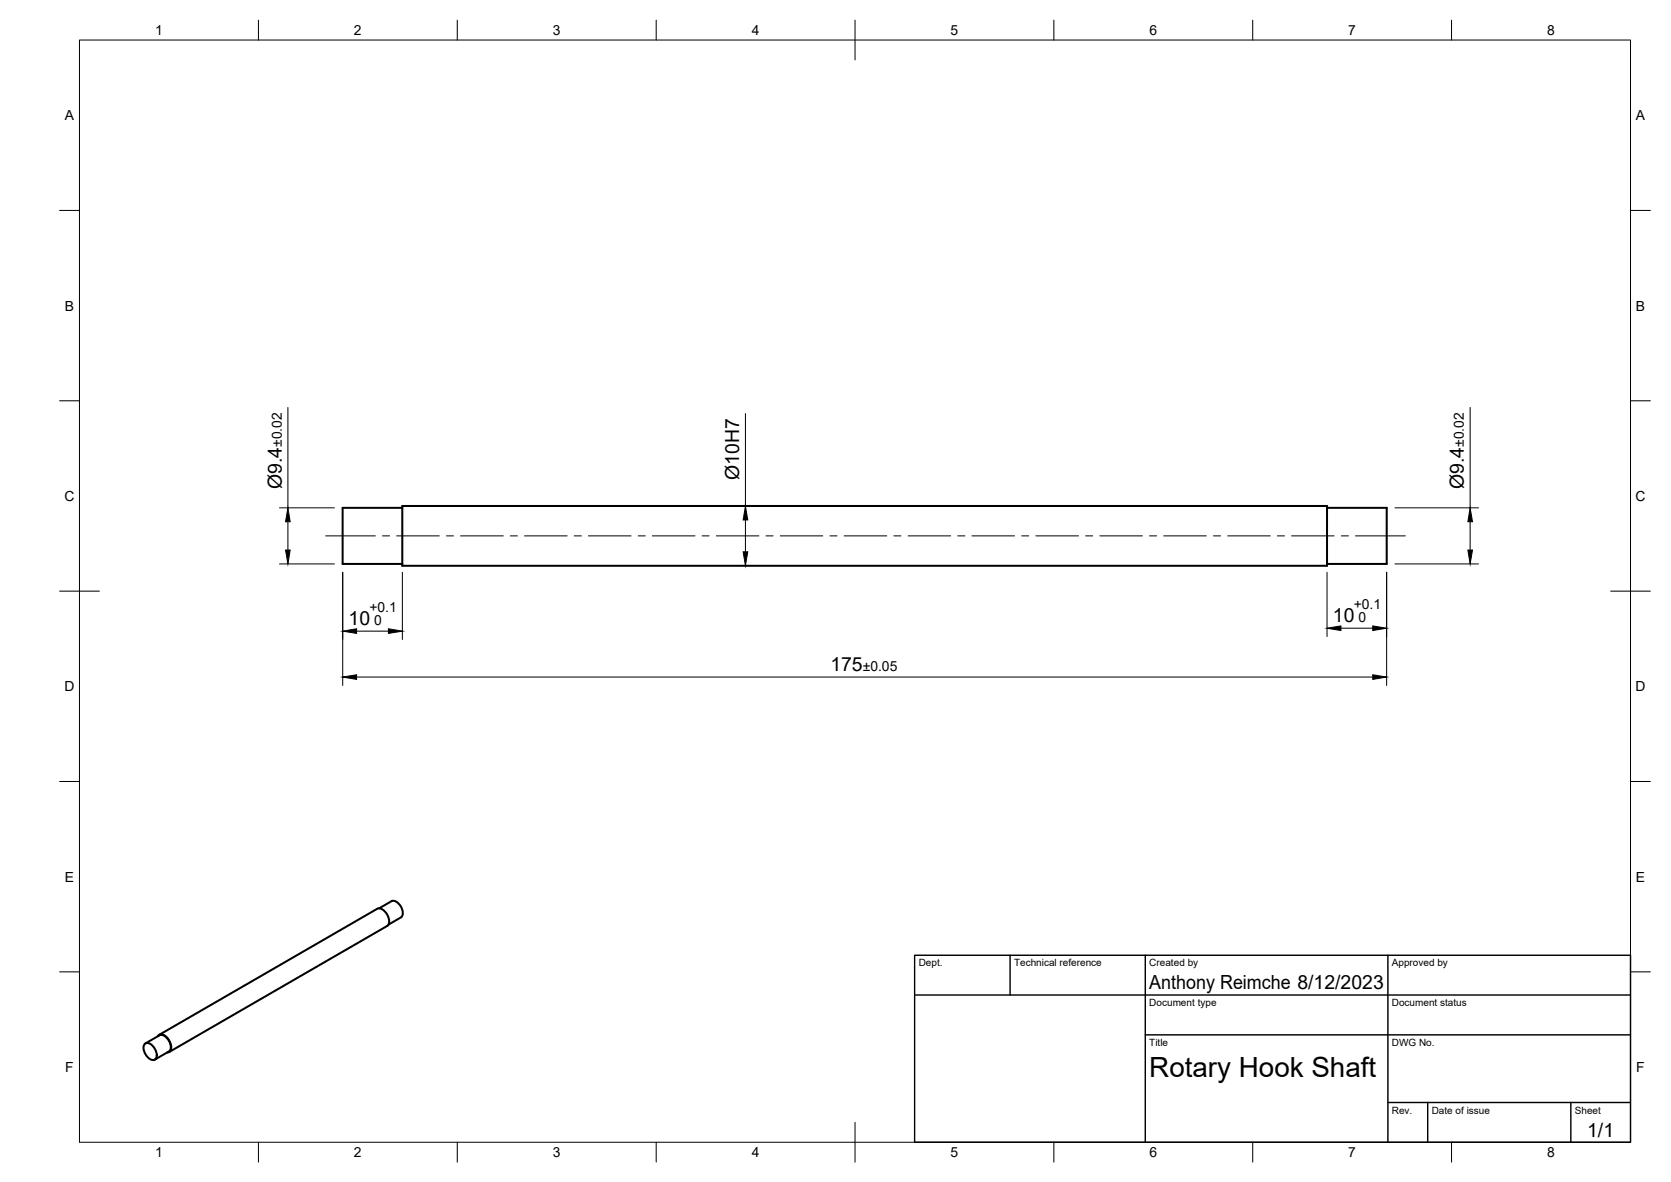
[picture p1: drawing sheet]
<svg xmlns="http://www.w3.org/2000/svg" width="420mm" height="297mm" viewBox="0 0 420 297" stroke-linecap="round" stroke-linejoin="round" font-family="sans-serif">
<!-- layer: Visible -->
<path d="M101.2 127.6h-15.1v14.1h15.1M101.2 127.2h232.5v15h-232.5zM333.7 127.6h15v14.1h-15M95.3 228.3l3.1-1.8a2.63 2.63 0 0 1 2.8 2.5 1.45 1.45 0 0 1-.4 1.6M97.3 232.7l-54.8 31.7M97.3 232.7a2.21 2.21 0 0 0 0-2.9 2.21 2.21 0 0 0-2.5-1.4l-54.8 31.7M100.8 230.6l-3.1 1.8M36.3 262.4a1.48 1.48 0 0 1 2.3 .7l.3 .5a2.08 2.08 0 0 1 0 2.7 2.27 2.27 0 0 1-2.6-1.9 2.16 2.16 0 0 1 0-2zM36.6 262.2l3.5-2a2.63 2.63 0 0 1 2.8 2.5 1.45 1.45 0 0 1-.4 1.6M39.7 260.4a1.35 1.35 0 0 1 2.2 .3 3.1 3.1 0 0 1 .8 3.5l-.7 .3M42.4 264.3l-3.5 2" fill="none" stroke="#000" stroke-width=".51"/>
<!-- layer: BORDER -->
<g fill="none" stroke="#000" stroke-width=".25">
<path d="M20 10.1h390v276.9h-390zM65 5.1v5M115 5.1v5M165 5.1v5M215 5.1v10M265 5.1v5M315 5.1v5M365 5.1v5M15 52.9h5M410 52.9h5M15 100.7h5M410 100.7h5"/>
<path d="M15 148.6h10M405 148.6h10M15 196.4h5M410 196.4h5M15 244.2h5M410 244.2h5M65 287v5M115 287v5M165 287v5M215 282.1v9.9M265 287v5M315 287v5"/>
<path d="M365 287v5"/>
</g>
<!-- layer: TITLEBLOCK -->
<path d="M230 240.1h180v46.9h-180zM230 250h180M254 240.1v9.9M288 240.1v46.9M349 240.1v46.9M288 260.1h122M349 277.1h61M359 277.1v9.9M395 277.1v9.9" fill="none" stroke="#000" stroke-width=".36"/>
<!-- layer: Smart Centers -->
<g fill="none" stroke="#000" stroke-width=".25">
<path d="M81.9 134.7h12.5M96.2 134.7h1.8M99.7 134.7h10.7M112.2 134.7h1.8M115.8 134.7h10.7M128.3 134.7h1.8M131.9 134.7h10.7M144.4 134.7h1.8M148 134.7h10.7M160.5 134.7h1.7M164 134.7h10.8M176.5 134.7h1.8"/>
<path d="M180.1 134.7h10.7M192.6 134.7h1.8M196.2 134.7h10.7M208.7 134.7h1.8M212.2 134.7h10.8M224.7 134.7h1.8M228.3 134.7h10.7M240.8 134.7h1.8M244.4 134.7h10.7M256.9 134.7h1.8M260.5 134.7h10.7M273 134.7h1.7"/>
<path d="M276.5 134.7h10.8M289 134.7h1.8M292.6 134.7h10.7M305.1 134.7h1.8M308.7 134.7h10.7M321.2 134.7h1.8M324.8 134.7h10.7M337.3 134.7h1.7M340.8 134.7h12.6"/>
</g>
<!-- layer: FD_Dimensions -->
<g fill="none" stroke="#000" stroke-width=".25">
<path d="M72.4 102.4v25.2M187.4 103.9v23.3M369.7 102.4v25.2M70.3 127.6h13.8M72.4 131.1v7.1M185.3 127.2h.3M187.4 130.7v8M350.8 127.6h21M369.7 131.1v7.1M70.3 141.7h13.8M86.2 143.8v28.5M89.7 158.6h8"/>
<path d="M101.2 143.8v16.9M185.3 142.2h.3M333.7 143.8v16.2M337.2 157.9h8M348.7 143.8v28.5M350.8 141.7h21M89.7 170.1h255.5"/>
</g>
<path d="M71.8 138.2h1.2l-.6 3.5zM72.4 127.6l.6 3.5h-1.2zM186.9 138.7h1.1l-.6 3.5zM187.4 127.2l.6 3.5h-1.1zM369.1 138.2h1.1l-.5 3.5zM369.7 127.6l.5 3.5h-1.1zM86.2 158.6l3.5-.6v1.2zM97.7 158l3.5 .6-3.5 .6zM333.7 157.9l3.5-.6v1.2zM345.2 157.3l3.5 .6-3.5 .6zM86.2 170.1l3.5-.5v1.1zM345.2 169.6l3.5 .5-3.5 .6z" fill="#000" stroke="#000" stroke-width=".25"/>
<text font-size="7" x="289" y="270.6">Rotary Hook Shaft</text>
<g font-size="4.9">
<text x="70.8" y="122.9" transform="rotate(-90 70.8 122.9)">Ø9.4</text>
<text x="185.9" y="120.6" transform="rotate(-90 185.9 120.6)">Ø10H7</text>
<text x="368.1" y="122.9" transform="rotate(-90 368.1 122.9)">Ø9.4</text>
<text x="87.7" y="157.1">10</text>
<text x="335.2" y="156.4">10</text>
<text x="208.8" y="168.7">175</text>
<text x="289" y="248.5">Anthony Reimche 8/12/2023</text>
<text x="399.1" y="285.7">1/1</text>
</g>
<g font-size="3.5">
<text x="39" y="8.8">1</text>
<text x="89" y="8.8">2</text>
<text x="139" y="8.8">3</text>
<text x="189" y="8.8">4</text>
<text x="239" y="8.8">5</text>
<text x="289" y="8.8">6</text>
<text x="339" y="8.8">7</text>
<text x="389" y="8.8">8</text>
<text x="16.3" y="30.2">A</text>
<text x="411.3" y="30.2">A</text>
<text x="16.3" y="78">B</text>
<text x="411.3" y="78">B</text>
<text x="70.8" y="112.3" transform="rotate(-90 70.8 112.3)">±0.02</text>
<text x="368.1" y="112.3" transform="rotate(-90 368.1 112.3)">±0.02</text>
<text x="16.2" y="125.9">C</text>
<text x="411.2" y="125.9">C</text>
<text x="92.9" y="153.8">+0.1</text>
<text x="340.4" y="153">+0.1</text>
<text x="94.1" y="157.1">0</text>
<text x="341.6" y="156.4">0</text>
<text x="16.2" y="173.7">D</text>
<text x="216.9" y="168.7">±0.05</text>
<text x="411.2" y="173.7">D</text>
<text x="16.3" y="221.6">E</text>
<text x="411.3" y="221.6">E</text>
<text x="16.4" y="269.4">F</text>
<text x="411.4" y="269.4">F</text>
<text x="39" y="290.8">1</text>
<text x="89" y="290.8">2</text>
<text x="139" y="290.8">3</text>
<text x="189" y="290.8">4</text>
<text x="239" y="290.8">5</text>
<text x="289" y="290.8">6</text>
<text x="339" y="290.8">7</text>
<text x="389" y="290.8">8</text>
</g>
<g font-size="2.5">
<text x="231" y="242.9">Dept.</text>
<text x="255" y="242.9">Technical reference</text>
<text x="289" y="242.9">Created by</text>
<text x="350" y="242.9">Approved by</text>
<text x="289" y="252.8">Document type</text>
<text x="350" y="252.8">Document status</text>
<text x="289" y="262.9">Title</text>
<text x="350" y="262.9">DWG No.</text>
<text x="350" y="279.9">Rev.</text>
<text x="360" y="279.9">Date of issue</text>
<text x="396" y="279.9">Sheet</text>
</g>
</svg>
